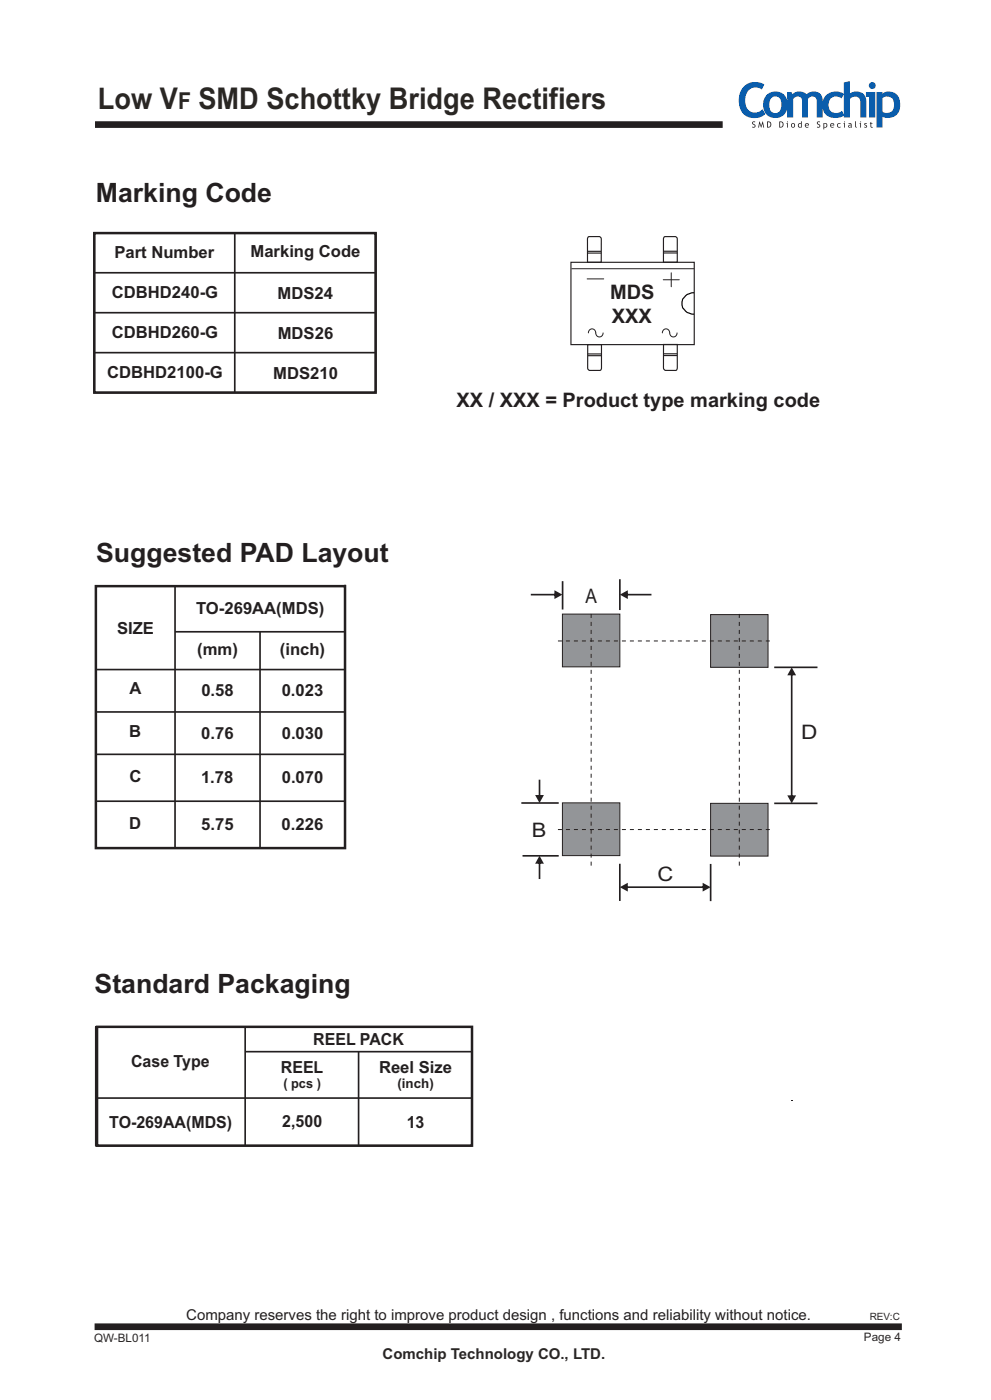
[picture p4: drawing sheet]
<svg xmlns="http://www.w3.org/2000/svg" width="210mm" height="297mm" viewBox="0 0 210 297" stroke-linecap="round" stroke-linejoin="round" font-family="sans-serif">
<path d="M20.1 26.4h133M20 281.2h171" fill="none" stroke="#231f20" stroke-width="1.4" stroke-linecap="butt"/>
<g fill="#0a5dac">
<path d="M157.8 18.1a3.7 3.7 0 0 1 4.1-.2l-.5 1.1a2.17 2.17 0 0 0-2.4-.2 2.17 2.17 0 0 0-1.1 2 2.32 2.32 0 0 0 2.3 3l.7-.2 .6-.5 .6 1.1a3.4 3.4 0 0 1-3.9 .5 3.4 3.4 0 0 1-1.7-3.5l.2-1.5 .4-.8z"/>
<path d="M166.7 19.5h.9l.3 .5a2.19 2.19 0 0 1 2.9 0 1.98 1.98 0 0 1 2.2-.5 1.98 1.98 0 0 1 1.3 1.8v3.6h-1.3v-3.4a.99 .99 0 0 0-.7-1 .99 .99 0 0 0-1.2 .5v3.9h-1.2v-3.6a.98 .98 0 0 0-.8-.8 .98 .98 0 0 0-1.1 .5v3.9h-1.3z"/>
<path d="M175 20.2a3.1 3.1 0 0 1 3.8-.3l-.6 1a1.72 1.72 0 0 0-2.8 1.2 1.72 1.72 0 0 0 2.7 1.6l.2-.2 .5 1a3.1 3.1 0 0 1-4.4-.9 3.2 3.2 0 0 1 .6-3.4z"/>
<path d="M178.7 17.5l1.3-.3v2.6a2.12 2.12 0 0 1 2.3-.2 2.12 2.12 0 0 1 1.2 2v3.3h-1.3v-3.3a1.2 1.2 0 0 0-.9-1.1 1.2 1.2 0 0 0-1.3 .5v3.9h-1.3z"/>
<path d="M162.3 20.2a2.63 2.63 0 0 1 3.3-.5 2.63 2.63 0 0 1 1.2 3 2.62 2.62 0 0 1-3.1 2.3 2.62 2.62 0 0 1-2-3.3l.2-.8zM163.5 20.7a2.38 2.38 0 0 0 0 3.1 1.37 1.37 0 0 0 1.6-.1 1.37 1.37 0 0 0 .4-1.5 1.34 1.34 0 0 0-.4-1.4 1.34 1.34 0 0 0-1.4-.3z"/>
<path d="M184 18.1a.75 .75 0 0 1 1.5 0 .75 .75 0 0 1-1.5 0zM183.4 19.5h2v5.4h-1.3v-4.4h-.7z"/>
<path d="M185.7 19.5h1.2v.4a2.39 2.39 0 0 1 2.7-.1 2.39 2.39 0 0 1 1.1 2.4 2.59 2.59 0 0 1-3.8 2.6v2.2h-1.2zM186.9 20.8v2.9a1.53 1.53 0 0 0 1.7 .1 1.53 1.53 0 0 0 .8-1.6 1.47 1.47 0 0 0-.7-1.6 1.47 1.47 0 0 0-1.8 .2z"/>
</g>
<g fill="#231f20">
<path d="M159.4 25.8h.6l-.1 .1h-.4v.3a.44 .44 0 0 1 .5 .6 .44 .44 0 0 1-.7 .2l.1-.1a.24 .24 0 0 0 .4-.1 .24 .24 0 0 0-.2-.3l-.3-.3z"/>
<path d="M160.8 25.7l.4 1 .4-1 .3 1.3h-.2l-.2-.8-.3 .9-.3-.9-.1 .8h-.2z"/>
<path d="M173.1 25.8h.6l-.1 .1h-.4l.1 .3a.44 .44 0 0 1 .4 .6 .44 .44 0 0 1-.7 .2l.1-.1a.24 .24 0 0 0 .4-.1 .24 .24 0 0 0-.1-.3l-.4-.3z"/>
<path d="M177.4 26.2l.5-.1 .2 .1-.1 .1a.34 .34 0 0 0-.5 0 .34 .34 0 0 0 0 .5 .34 .34 0 0 0 .5 0l.1 .2a.5 .5 0 0 1-.7-.1 .5 .5 0 0 1 0-.7z"/>
<path d="M181.1 25.7h.2v1l.2 .4-.3-.2z"/>
<path d="M183.1 26.1h.5v.2l-.3-.1v.2a.36 .36 0 0 1 .3 .5 .36 .36 0 0 1-.6 .1l.1-.2 .2 .1 .2-.1-.4-.4z"/>
<path d="M184.4 25.9l.1-.1v.3h.3v.1h-.3v.5l.4 .3h-.4l-.1-.1v-.7h-.1z"/>
<path d="M162.5 25.7a.7 .7 0 0 1 .9 .7 .7 .7 0 0 1-.9 .6zM162.6 25.9v1a.49 .49 0 0 0 .6-.5 .49 .49 0 0 0-.6-.5z"/>
<path d="M165.1 25.7a.7 .7 0 0 1 .9 .7 .7 .7 0 0 1-.9 .6zM165.2 25.9v1a.49 .49 0 0 0 .6-.5 .49 .49 0 0 0-.6-.5z"/>
<path d="M166.7 25.8a.1 .1 0 0 1 .2 0 .1 .1 0 0 1-.2 0zM166.6 26.1h.3v.9h-.2v-.8z"/>
<path d="M167.5 26.5a.5 .5 0 0 1 1 0 .5 .5 0 0 1-1 0zM167.8 26.3v.5l.2 .1a.32 .32 0 0 0 .2-.4 .32 .32 0 0 0-.4-.2z"/>
<path d="M169.1 26.2l.6-.1v-.4h.1v1.3h-.1a.46 .46 0 0 1-.7-.2 .46 .46 0 0 1 .1-.6zM169.3 26.3l-.1 .5 .4 .1 .1-.6z"/>
<path d="M170.6 26.2a.42 .42 0 0 1 .5-.1 .42 .42 0 0 1 .2 .5h-.7l.2 .3 .4-.1 .1 .2a.5 .5 0 0 1-.7-.1 .5 .5 0 0 1 0-.7zM170.7 26.3l-.1 .2h.6l-.2-.3z"/>
<path d="M174.4 26.1l.2 .1a.46 .46 0 0 1 .6 .4 .46 .46 0 0 1-.6 .4v.4h-.2zM174.6 26.3v.6a.34 .34 0 0 0 .5-.3 .34 .34 0 0 0-.4-.4z"/>
<path d="M176 26.2a.42 .42 0 0 1 .5-.1 .42 .42 0 0 1 .2 .5h-.7l.2 .3 .3-.1 .1 .2a.5 .5 0 0 1-.7-.1 .5 .5 0 0 1 .1-.7zM176.1 26.3l-.1 .2h.5l-.1-.3z"/>
<path d="M178.8 25.8a.1 .1 0 0 1 .2 0 .1 .1 0 0 1-.2 0zM178.7 26.1h.3v.9h-.2v-.8z"/>
<path d="M179.7 26.2a.42 .42 0 0 1 .7 .3l.1 .6-.3-.2-.3 .2a.33 .33 0 0 1-.2-.5 .33 .33 0 0 1 .4-.2l.1 .1v-.2h-.4zM179.9 26.6v.3l.3-.1v-.2z"/>
<path d="M182.2 25.8a.1 .1 0 0 1 .2 0 .1 .1 0 0 1-.2 0zM182.1 26.1h.3v.9h-.2v-.8z"/>
</g>
<path d="M167.7 233.3l.3 .1z" fill-rule="evenodd" fill="#231f20"/>
<path d="M20 49.4h59.6v33.8h-59.6zM20.3 124.2h52.8v55.5h-52.8z" fill="none" stroke="#231f20" stroke-width=".53"/>
<path d="M37.1 124.3v55.4M37.1 133.9h36M55.1 133.9v45.8M73.1 123.9v55.6M73.1 124.2h-52.8v55.5h53M20.3 159.9h52.8M20.3 150.9h52.8M20.3 141.9h52.8M20.3 169.8h53" fill="none" stroke="#231f20" stroke-width=".35"/>
<g fill="#939598" stroke="#231f20" stroke-width=".21">
<path d="M119.1 130.1h12.2v11.2h-12.2z" fill-rule="evenodd"/>
<path d="M150.5 130.2h12.2v11.2h-12.2z" fill-rule="evenodd"/>
<path d="M119.1 170.1h12.2v11.2h-12.2z" fill-rule="evenodd"/>
<path d="M150.5 170.2h12.2v11.2h-12.2z" fill-rule="evenodd"/>
</g>
<path d="M118.2 135.8h45.2M118.2 175.8h45.2M125.2 183.4v-53.8M156.6 183.4v-53.8" fill="none" stroke="#231f20" stroke-width=".21" stroke-dasharray=".8 .8" stroke-linecap="butt"/>
<g fill="none" stroke="#231f20" stroke-width=".35">
<path d="M19.9 49.3h59.7v33.9M19.9 57.8h59.7M20 49.4v33.8M49.7 49.3v33.9M19.9 74.7h59.7M19.9 66.3h59.7M19.9 83.2h59.7M119.2 123.2v6M131.3 122.7v6.6M164 141.4h9.2M110.4 170.2h7.9M164 170.2h9.2"/>
<path d="M110.7 181.4h7.6M131.3 183v7.9M150.5 183.1v7.9M20.1 217.6h79.9M20.3 217.6v25.2M51.9 217.7v25.1M100 217.5v25.3h-79.9M20.3 232.7h79.7M51.9 222.9h48.1M76 222.9v19.7"/>
</g>
<path d="M20.6 217.6h79.4v25.2h-79.4z" fill="none" stroke="#231f20" stroke-width=".53"/>
<path d="M121 56.9h26M124.4 59.1h3.5M140.5 59.3h3.4M142.2 57.8v3M124.6 70.6a.8 .8 0 0 1 .9-.9 .8 .8 0 0 1 .7 1 .78 .78 0 0 0 .8 .7 .78 .78 0 0 0 .7-.8M140.3 70.6a.8 .8 0 0 1 .9-.9 .8 .8 0 0 1 .7 1 .78 .78 0 0 0 .8 .7 .78 .78 0 0 0 .7-.8" fill="none" stroke="#241f21" stroke-width=".21"/>
<g fill="none" stroke="#241f21" stroke-width=".24">
<path d="M120.9 55.6h26.1v17.4h-26.1zM124.5 53.6h2.9M124.5 53.3h2.8M124.6 50.2l2.4-.1 .3 .3v5.2h-2.9v-5zM140.6 53.6h2.9M140.6 53.2h2.8M140.7 50.2l2.4-.1 .3 .3 .1 5.2h-3v-5zM124.5 75h2.9M124.5 73h2.9v5l-.2 .4-2.4 .1-.3-.3zM124.5 75.4h2.9M140.5 75h2.9M140.5 73h3v5l-.2 .4-2.4 .1-.3-.3z"/>
<path d="M140.6 75.3h2.8"/>
</g>
<path d="M147 62h-.4a2.54 2.54 0 0 0-2.1 1.9v.8l.3 .7a2.3 2.3 0 0 0 2.2 1.2" fill="none" stroke="#000" stroke-width=".25"/>
<g fill="#231f20">
<path d="M131.3 188l1.7-.9v1.8zM132.8 187.8h16.2v.4h-16.2zM148.8 187.1l1.7 .9-1.7 .9z"/>
<path d="M114.1 165.2h.4v3.4h-.4zM113.3 168.5h1.9l-.9 1.7z"/>
<path d="M114.3 181.3l.9 1.7h-1.9zM114.1 182.9h.4v3.4h-.4z"/>
<path d="M167.7 141.4l.9 1.7h-1.8zM167.5 143h.4v25.7h-.4zM166.8 168.6h1.8l-.9 1.6z"/>
<path d="M131.3 126l1.7-.9v1.8zM132.8 125.8h5.2v.4h-5.2z"/>
<path d="M112.4 125.8h5.2v.4h-5.2zM117.4 125.1l1.7 .9-1.7 .9z"/>
</g>
<text font-size="6.3" fill="#2a2723" x="20.8" y="23">Low V SMD Schottky Bridge Rectifiers</text>
<g font-size="5.6" fill="#231f20">
<text x="20.3" y="42.8">Marking Code</text>
<text x="20.4" y="119.1">Suggested PAD Layout</text>
<text x="20" y="210.5">Standard Packaging</text>
</g>
<text font-size="4.9" fill="#2a2723" x="37.7" y="23">F</text>
<g font-size="4.2" fill="#231f20">
<text x="129.2" y="63.3">MDS</text>
<text x="129.6" y="68.4">XXX</text>
<text x="96.7" y="86.2">XX / XXX = Product type marking code</text>
<text x="124" y="127.7">A</text>
<text x="169.7" y="156.6">D</text>
<text x="112.7" y="177.3">B</text>
<text x="139.3" y="186.7">C</text>
</g>
<g font-size="3.5" fill="#231f20">
<text x="24.2" y="54.7">Part Number</text>
<text x="53.1" y="54.4">Marking Code</text>
<text x="23.7" y="63.2">CDBHD240-G</text>
<text x="58.8" y="63.3">MDS24</text>
<text x="23.7" y="71.6">CDBHD260-G</text>
<text x="58.8" y="71.8">MDS26</text>
<text x="22.7" y="80.1">CDBHD2100-G</text>
<text x="57.9" y="80.2">MDS210</text>
<text x="41.5" y="130.2">TO-269AA(MDS)</text>
<text x="24.8" y="134.3">SIZE</text>
<text x="41.8" y="138.7">(mm)</text>
<text x="59.3" y="138.7">(inch)</text>
<text x="27.4" y="147.1">A</text>
<text x="42.6" y="147.4">0.58</text>
<text x="59.7" y="147.4">0.023</text>
<text x="27.4" y="156.3">B</text>
<text x="42.6" y="156.6">0.76</text>
<text x="59.7" y="156.6">0.030</text>
<text x="27.4" y="165.7">C</text>
<text x="42.6" y="166">1.78</text>
<text x="59.7" y="166">0.070</text>
<text x="27.4" y="175.6">D</text>
<text x="42.6" y="175.9">5.75</text>
<text x="59.7" y="175.9">0.226</text>
<text x="66.3" y="221.5">REEL PACK</text>
<text x="27.8" y="226.1">Case Type</text>
<text x="59.5" y="227.4">REEL</text>
<text x="80.3" y="227.4">Reel Size</text>
<text x="23.1" y="239">TO-269AA(MDS)</text>
<text x="59.8" y="238.8">2,500</text>
<text x="86.2" y="239">13</text>
</g>
<text font-size="3.2" fill="#231f20" x="39.4" y="279.7">Company reserves the right to improve product design , functions and reliability without notice.</text>
<text font-size="3.2" fill="#2a2723" x="81" y="288">Comchip Technology CO., LTD.</text>
<g font-size="2.8" fill="#231f20">
<text x="60" y="230.6">( pcs )</text>
<text x="84.2" y="230.6">(inch)</text>
</g>
<g font-size="2.5" fill="#2a2723">
<text x="19.9" y="284.3">QW-BL011</text>
<text x="183" y="284.2">Page 4</text>
</g>
<text font-size="2.1" fill="#2a2723" x="184.2" y="279.8">REV:C</text>
</svg>
